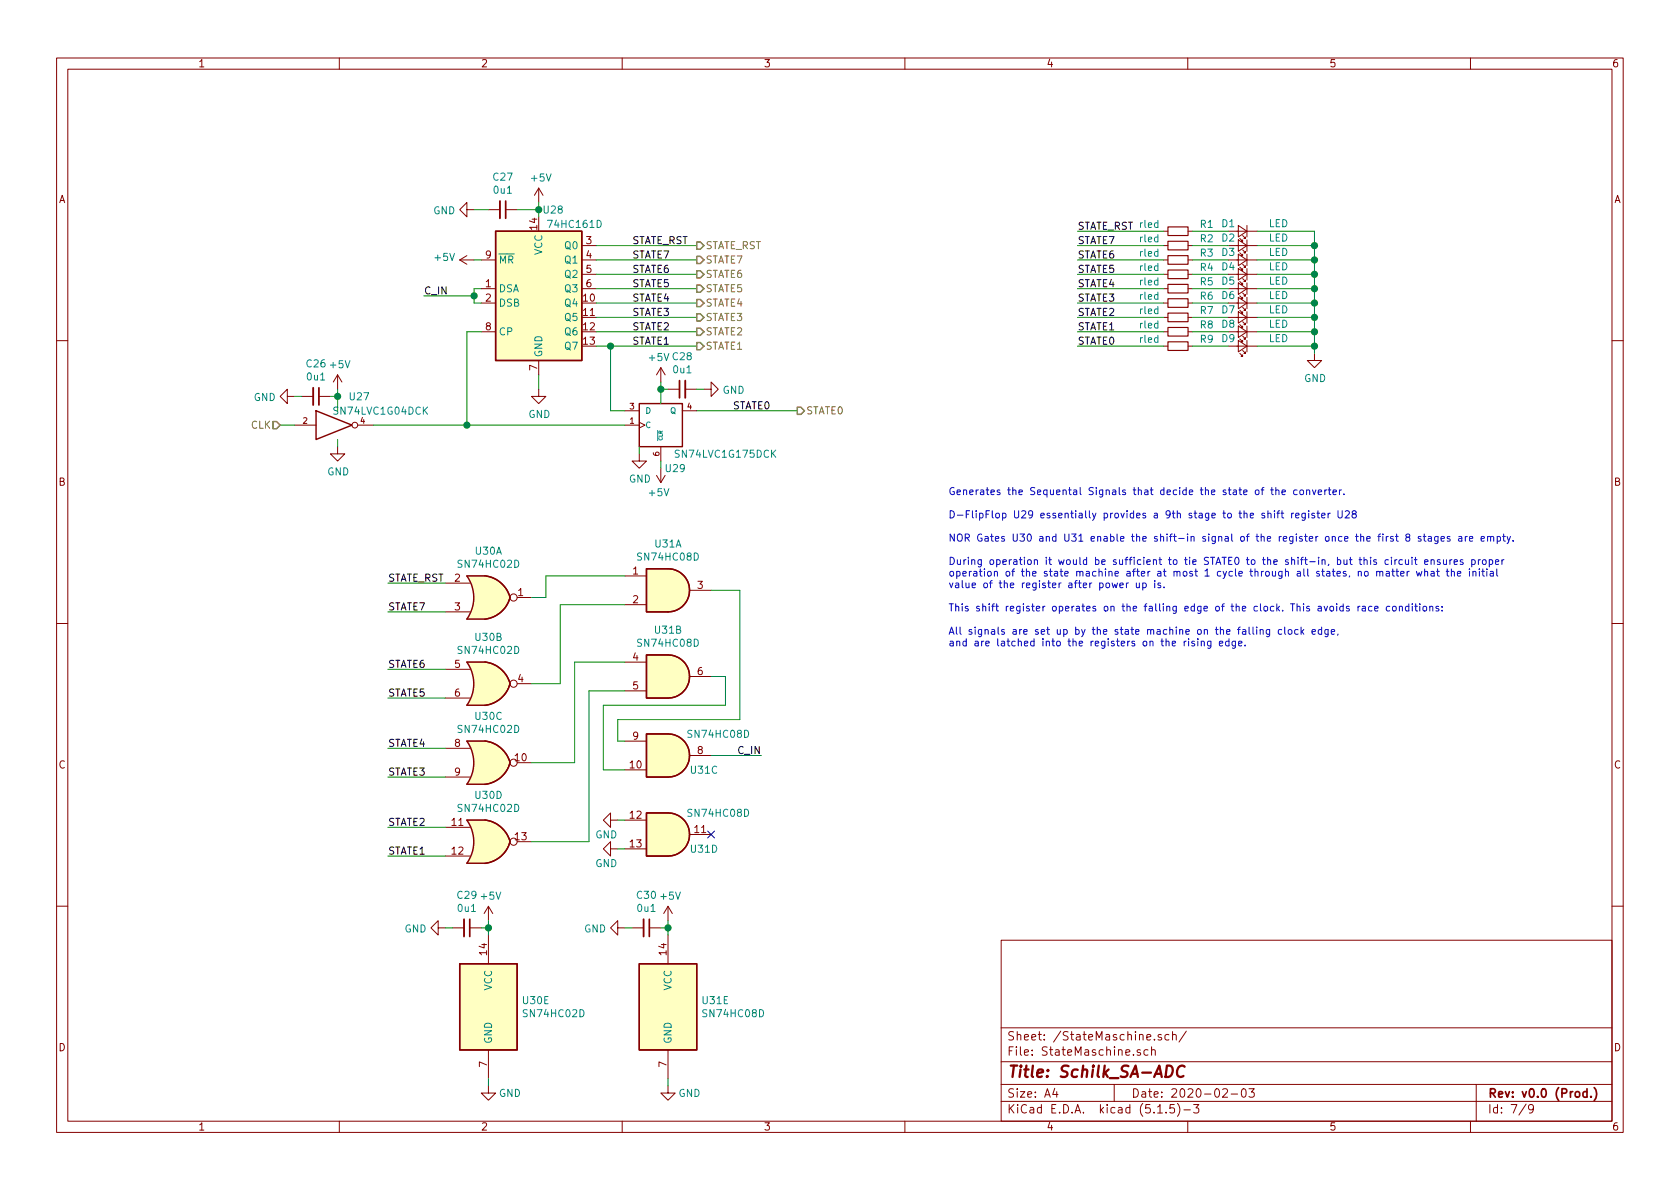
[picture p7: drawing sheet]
EESchema Schematic File Version 4
EELAYER 30 0
EELAYER END
$Descr A4 11693 8268
encoding utf-8
Sheet 7 9
Title "Schilk_SA-ADC"
Date "2020-02-03"
Rev "v0.0 (Prod.)"
Comp ""
Comment1 ""
Comment2 ""
Comment3 ""
Comment4 ""
$EndDescr
Text HLabel 1950 2950 0    50   Input ~ 0
CLK
Text Label 7500 2400 0    50   ~ 0
STATE0
Text Label 7500 2300 0    50   ~ 0
STATE1
Text Label 7500 2200 0    50   ~ 0
STATE2
Text Label 7500 2100 0    50   ~ 0
STATE3
Text Label 7500 2000 0    50   ~ 0
STATE4
Text Label 7500 1900 0    50   ~ 0
STATE5
Text Label 7500 1800 0    50   ~ 0
STATE6
Text Label 7500 1700 0    50   ~ 0
STATE7
$Comp
L Device:R_Small R?
U 1 1
P 8200 1600
AR Path="/5E359009/5E406D9D" Ref="R?"  Part="1" 
AR Path="/5E356A03/5E406D9D" Ref="R1"  Part="1" 
F 0 "R1" V 8150 1800 50  0000 C CNN
F 1 "rled" V 8150 1400 50  0000 C CNN
F 2 "Resistor_SMD:R_0603_1608Metric" H 8200 1600 50  0001 C CNN
F 3 "~" H 8200 1600 50  0001 C CNN
	1    8200 1600
	0    1    1    0   
$EndComp
$Comp
L Device:LED_Small D?
U 1 1
P 8650 1600
AR Path="/5E359009/5E406DA3" Ref="D?"  Part="1" 
AR Path="/5E356A03/5E406DA3" Ref="D1"  Part="1" 
F 0 "D1" H 8750 1550 50  0000 C CNN
F 1 "LED" H 8400 1550 50  0000 C CNN
F 2 "LED_SMD:LED_0603_1608Metric" V 8650 1600 50  0001 C CNN
F 3 "~" V 8650 1600 50  0001 C CNN
	1    8650 1600
	-1   0    0    1   
$EndComp
Wire Wire Line
	8550 1600 8300 1600
$Comp
L Device:R_Small R?
U 1 1
P 8200 1700
AR Path="/5E359009/5E406DAA" Ref="R?"  Part="1" 
AR Path="/5E356A03/5E406DAA" Ref="R2"  Part="1" 
F 0 "R2" V 8150 1900 50  0000 C CNN
F 1 "rled" V 8150 1500 50  0000 C CNN
F 2 "Resistor_SMD:R_0603_1608Metric" H 8200 1700 50  0001 C CNN
F 3 "~" H 8200 1700 50  0001 C CNN
	1    8200 1700
	0    1    1    0   
$EndComp
$Comp
L Device:LED_Small D?
U 1 1
P 8650 1700
AR Path="/5E359009/5E406DB0" Ref="D?"  Part="1" 
AR Path="/5E356A03/5E406DB0" Ref="D2"  Part="1" 
F 0 "D2" H 8750 1650 50  0000 C CNN
F 1 "LED" H 8400 1650 50  0000 C CNN
F 2 "LED_SMD:LED_0603_1608Metric" V 8650 1700 50  0001 C CNN
F 3 "~" V 8650 1700 50  0001 C CNN
	1    8650 1700
	-1   0    0    1   
$EndComp
Wire Wire Line
	8550 1700 8300 1700
$Comp
L Device:R_Small R?
U 1 1
P 8200 1800
AR Path="/5E359009/5E406DB7" Ref="R?"  Part="1" 
AR Path="/5E356A03/5E406DB7" Ref="R3"  Part="1" 
F 0 "R3" V 8150 2000 50  0000 C CNN
F 1 "rled" V 8150 1600 50  0000 C CNN
F 2 "Resistor_SMD:R_0603_1608Metric" H 8200 1800 50  0001 C CNN
F 3 "~" H 8200 1800 50  0001 C CNN
	1    8200 1800
	0    1    1    0   
$EndComp
$Comp
L Device:LED_Small D?
U 1 1
P 8650 1800
AR Path="/5E359009/5E406DBD" Ref="D?"  Part="1" 
AR Path="/5E356A03/5E406DBD" Ref="D3"  Part="1" 
F 0 "D3" H 8750 1750 50  0000 C CNN
F 1 "LED" H 8400 1750 50  0000 C CNN
F 2 "LED_SMD:LED_0603_1608Metric" V 8650 1800 50  0001 C CNN
F 3 "~" V 8650 1800 50  0001 C CNN
	1    8650 1800
	-1   0    0    1   
$EndComp
Wire Wire Line
	8550 1800 8300 1800
$Comp
L Device:R_Small R?
U 1 1
P 8200 1900
AR Path="/5E359009/5E406DC4" Ref="R?"  Part="1" 
AR Path="/5E356A03/5E406DC4" Ref="R4"  Part="1" 
F 0 "R4" V 8150 2100 50  0000 C CNN
F 1 "rled" V 8150 1700 50  0000 C CNN
F 2 "Resistor_SMD:R_0603_1608Metric" H 8200 1900 50  0001 C CNN
F 3 "~" H 8200 1900 50  0001 C CNN
	1    8200 1900
	0    1    1    0   
$EndComp
$Comp
L Device:LED_Small D?
U 1 1
P 8650 1900
AR Path="/5E359009/5E406DCA" Ref="D?"  Part="1" 
AR Path="/5E356A03/5E406DCA" Ref="D4"  Part="1" 
F 0 "D4" H 8750 1850 50  0000 C CNN
F 1 "LED" H 8400 1850 50  0000 C CNN
F 2 "LED_SMD:LED_0603_1608Metric" V 8650 1900 50  0001 C CNN
F 3 "~" V 8650 1900 50  0001 C CNN
	1    8650 1900
	-1   0    0    1   
$EndComp
Wire Wire Line
	8550 1900 8300 1900
$Comp
L Device:R_Small R?
U 1 1
P 8200 2000
AR Path="/5E359009/5E406DD1" Ref="R?"  Part="1" 
AR Path="/5E356A03/5E406DD1" Ref="R5"  Part="1" 
F 0 "R5" V 8150 2200 50  0000 C CNN
F 1 "rled" V 8150 1800 50  0000 C CNN
F 2 "Resistor_SMD:R_0603_1608Metric" H 8200 2000 50  0001 C CNN
F 3 "~" H 8200 2000 50  0001 C CNN
	1    8200 2000
	0    1    1    0   
$EndComp
$Comp
L Device:LED_Small D?
U 1 1
P 8650 2000
AR Path="/5E359009/5E406DD7" Ref="D?"  Part="1" 
AR Path="/5E356A03/5E406DD7" Ref="D5"  Part="1" 
F 0 "D5" H 8750 1950 50  0000 C CNN
F 1 "LED" H 8400 1950 50  0000 C CNN
F 2 "LED_SMD:LED_0603_1608Metric" V 8650 2000 50  0001 C CNN
F 3 "~" V 8650 2000 50  0001 C CNN
	1    8650 2000
	-1   0    0    1   
$EndComp
Wire Wire Line
	8550 2000 8300 2000
$Comp
L Device:R_Small R?
U 1 1
P 8200 2100
AR Path="/5E359009/5E406DDE" Ref="R?"  Part="1" 
AR Path="/5E356A03/5E406DDE" Ref="R6"  Part="1" 
F 0 "R6" V 8150 2300 50  0000 C CNN
F 1 "rled" V 8150 1900 50  0000 C CNN
F 2 "Resistor_SMD:R_0603_1608Metric" H 8200 2100 50  0001 C CNN
F 3 "~" H 8200 2100 50  0001 C CNN
	1    8200 2100
	0    1    1    0   
$EndComp
$Comp
L Device:LED_Small D?
U 1 1
P 8650 2100
AR Path="/5E359009/5E406DE4" Ref="D?"  Part="1" 
AR Path="/5E356A03/5E406DE4" Ref="D6"  Part="1" 
F 0 "D6" H 8750 2050 50  0000 C CNN
F 1 "LED" H 8400 2050 50  0000 C CNN
F 2 "LED_SMD:LED_0603_1608Metric" V 8650 2100 50  0001 C CNN
F 3 "~" V 8650 2100 50  0001 C CNN
	1    8650 2100
	-1   0    0    1   
$EndComp
Wire Wire Line
	8550 2100 8300 2100
$Comp
L Device:R_Small R?
U 1 1
P 8200 2200
AR Path="/5E359009/5E406DEB" Ref="R?"  Part="1" 
AR Path="/5E356A03/5E406DEB" Ref="R7"  Part="1" 
F 0 "R7" V 8150 2400 50  0000 C CNN
F 1 "rled" V 8150 2000 50  0000 C CNN
F 2 "Resistor_SMD:R_0603_1608Metric" H 8200 2200 50  0001 C CNN
F 3 "~" H 8200 2200 50  0001 C CNN
	1    8200 2200
	0    1    1    0   
$EndComp
$Comp
L Device:LED_Small D?
U 1 1
P 8650 2200
AR Path="/5E359009/5E406DF1" Ref="D?"  Part="1" 
AR Path="/5E356A03/5E406DF1" Ref="D7"  Part="1" 
F 0 "D7" H 8750 2150 50  0000 C CNN
F 1 "LED" H 8400 2150 50  0000 C CNN
F 2 "LED_SMD:LED_0603_1608Metric" V 8650 2200 50  0001 C CNN
F 3 "~" V 8650 2200 50  0001 C CNN
	1    8650 2200
	-1   0    0    1   
$EndComp
Wire Wire Line
	8550 2200 8300 2200
$Comp
L Device:R_Small R?
U 1 1
P 8200 2300
AR Path="/5E359009/5E406DF8" Ref="R?"  Part="1" 
AR Path="/5E356A03/5E406DF8" Ref="R8"  Part="1" 
F 0 "R8" V 8150 2500 50  0000 C CNN
F 1 "rled" V 8150 2100 50  0000 C CNN
F 2 "Resistor_SMD:R_0603_1608Metric" H 8200 2300 50  0001 C CNN
F 3 "~" H 8200 2300 50  0001 C CNN
	1    8200 2300
	0    1    1    0   
$EndComp
$Comp
L Device:LED_Small D?
U 1 1
P 8650 2300
AR Path="/5E359009/5E406DFE" Ref="D?"  Part="1" 
AR Path="/5E356A03/5E406DFE" Ref="D8"  Part="1" 
F 0 "D8" H 8750 2250 50  0000 C CNN
F 1 "LED" H 8400 2250 50  0000 C CNN
F 2 "LED_SMD:LED_0603_1608Metric" V 8650 2300 50  0001 C CNN
F 3 "~" V 8650 2300 50  0001 C CNN
	1    8650 2300
	-1   0    0    1   
$EndComp
Wire Wire Line
	8550 2300 8300 2300
Wire Wire Line
	8750 1600 9150 1600
Wire Wire Line
	8750 1700 9150 1700
Wire Wire Line
	8750 1800 9150 1800
Wire Wire Line
	8750 1900 9150 1900
Wire Wire Line
	8750 2000 9150 2000
Wire Wire Line
	8750 2100 9150 2100
Wire Wire Line
	8750 2200 9150 2200
Wire Wire Line
	8750 2300 9150 2300
$Comp
L Device:R_Small R?
U 1 1
P 8200 2400
AR Path="/5E359009/5E41173C" Ref="R?"  Part="1" 
AR Path="/5E356A03/5E41173C" Ref="R9"  Part="1" 
F 0 "R9" V 8150 2600 50  0000 C CNN
F 1 "rled" V 8150 2200 50  0000 C CNN
F 2 "Resistor_SMD:R_0603_1608Metric" H 8200 2400 50  0001 C CNN
F 3 "~" H 8200 2400 50  0001 C CNN
	1    8200 2400
	0    1    1    0   
$EndComp
$Comp
L Device:LED_Small D?
U 1 1
P 8650 2400
AR Path="/5E359009/5E411742" Ref="D?"  Part="1" 
AR Path="/5E356A03/5E411742" Ref="D9"  Part="1" 
F 0 "D9" H 8750 2350 50  0000 C CNN
F 1 "LED" H 8400 2350 50  0000 C CNN
F 2 "LED_SMD:LED_0603_1608Metric" V 8650 2400 50  0001 C CNN
F 3 "~" V 8650 2400 50  0001 C CNN
	1    8650 2400
	-1   0    0    1   
$EndComp
Wire Wire Line
	8550 2400 8300 2400
Wire Wire Line
	8750 2400 9150 2400
Wire Wire Line
	7500 2400 8100 2400
Wire Wire Line
	7500 2300 8100 2300
Wire Wire Line
	7500 2200 8100 2200
Wire Wire Line
	7500 2100 8100 2100
Wire Wire Line
	7500 2000 8100 2000
Wire Wire Line
	7500 1900 8100 1900
Wire Wire Line
	7500 1800 8100 1800
Wire Wire Line
	7500 1700 8100 1700
Wire Wire Line
	9150 1600 9150 1700
Wire Wire Line
	9150 1700 9150 1800
Connection ~ 9150 1700
Connection ~ 9150 1800
Wire Wire Line
	9150 1800 9150 1900
Connection ~ 9150 1900
Wire Wire Line
	9150 1900 9150 2000
Connection ~ 9150 2000
Wire Wire Line
	9150 2000 9150 2100
Connection ~ 9150 2100
Wire Wire Line
	9150 2100 9150 2200
Connection ~ 9150 2200
Wire Wire Line
	9150 2200 9150 2300
Wire Wire Line
	9150 2300 9150 2400
Connection ~ 9150 2300
Connection ~ 9150 2400
$Comp
L power:GND #PWR0168
U 1 1
P 9150 2450
F 0 "#PWR0168" H 9150 2200 50  0001 C CNN
F 1 "GND" H 9155 2277 50  0000 C CNN
F 2 "" H 9150 2450 50  0001 C CNN
F 3 "" H 9150 2450 50  0001 C CNN
	1    9150 2450
	1    0    0    -1  
$EndComp
$Comp
L 74xx:74HC164 U28
U 1 1
P 3750 2000
F 0 "U28" H 3850 2550 50  0000 C CNN
F 1 "74HC161D" H 4000 2450 50  0000 C CNN
F 2 "Package_SO:SOIC-14_3.9x8.7mm_P1.27mm" H 4650 1700 50  0001 C CNN
F 3 "https://assets.nexperia.com/documents/data-sheet/74HC_HCT164.pdf" H 4650 1700 50  0001 C CNN
	1    3750 2000
	1    0    0    -1  
$EndComp
$Comp
L power:+5V #PWR0148
U 1 1
P 3750 1400
F 0 "#PWR0148" H 3750 1250 50  0001 C CNN
F 1 "+5V" H 3765 1573 50  0000 C CNN
F 2 "" H 3750 1400 50  0001 C CNN
F 3 "" H 3750 1400 50  0001 C CNN
	1    3750 1400
	1    0    0    -1  
$EndComp
Wire Wire Line
	3750 1400 3750 1450
$Comp
L Device:C_Small C27
U 1 1
P 3500 1450
F 0 "C27" V 3271 1450 50  0000 C CNN
F 1 "0u1" V 3362 1450 50  0000 C CNN
F 2 "Capacitor_SMD:C_0603_1608Metric" H 3500 1450 50  0001 C CNN
F 3 "~" H 3500 1450 50  0001 C CNN
	1    3500 1450
	0    1    1    0   
$EndComp
$Comp
L power:GND #PWR0149
U 1 1
P 3750 2700
F 0 "#PWR0149" H 3750 2450 50  0001 C CNN
F 1 "GND" H 3755 2527 50  0000 C CNN
F 2 "" H 3750 2700 50  0001 C CNN
F 3 "" H 3750 2700 50  0001 C CNN
	1    3750 2700
	1    0    0    -1  
$EndComp
Wire Wire Line
	3750 2700 3750 2600
$Comp
L power:GND #PWR0150
U 1 1
P 3300 1450
F 0 "#PWR0150" H 3300 1200 50  0001 C CNN
F 1 "GND" V 3305 1322 50  0000 R CNN
F 2 "" H 3300 1450 50  0001 C CNN
F 3 "" H 3300 1450 50  0001 C CNN
	1    3300 1450
	0    1    1    0   
$EndComp
Wire Wire Line
	3300 1450 3400 1450
Wire Wire Line
	3600 1450 3750 1450
Connection ~ 3750 1450
Wire Wire Line
	3750 1450 3750 1500
Wire Wire Line
	1950 2950 2050 2950
$Comp
L power:+5V #PWR0151
U 1 1
P 3300 1800
F 0 "#PWR0151" H 3300 1650 50  0001 C CNN
F 1 "+5V" V 3315 1928 50  0000 L CNN
F 2 "" H 3300 1800 50  0001 C CNN
F 3 "" H 3300 1800 50  0001 C CNN
	1    3300 1800
	0    -1   -1   0   
$EndComp
Wire Wire Line
	3300 1800 3350 1800
$Comp
L 74xGxx:74LVC1G175 U29
U 1 1
P 4600 2950
F 0 "U29" H 4700 2650 50  0000 C CNN
F 1 "SN74LVC1G175DCK" H 5050 2750 50  0000 C CNN
F 2 "Package_TO_SOT_SMD:SOT-363_SC-70-6" H 4600 2950 50  0001 C CNN
F 3 "http://www.ti.com/lit/sg/scyt129e/scyt129e.pdf" H 4600 2950 50  0001 C CNN
	1    4600 2950
	1    0    0    -1  
$EndComp
Wire Wire Line
	4350 2850 4250 2850
Wire Wire Line
	4250 2850 4250 2400
Wire Wire Line
	4250 2400 4150 2400
$Comp
L power:+5V #PWR0152
U 1 1
P 4600 3250
F 0 "#PWR0152" H 4600 3100 50  0001 C CNN
F 1 "+5V" H 4615 3423 50  0000 C CNN
F 2 "" H 4600 3250 50  0001 C CNN
F 3 "" H 4600 3250 50  0001 C CNN
	1    4600 3250
	-1   0    0    1   
$EndComp
Wire Wire Line
	4600 3250 4600 3200
Wire Wire Line
	3350 2300 3250 2300
Wire Wire Line
	3250 2300 3250 2950
Wire Wire Line
	3250 2950 4350 2950
$Comp
L 74xGxx:74LVC1G04 U27
U 1 1
P 2350 2950
F 0 "U27" H 2500 3150 50  0000 C CNN
F 1 "SN74LVC1G04DCK" H 2650 3050 50  0000 C CNN
F 2 "Package_TO_SOT_SMD:SOT-353_SC-70-5" H 2350 2950 50  0001 C CNN
F 3 "http://www.ti.com/lit/sg/scyt129e/scyt129e.pdf" H 2350 2950 50  0001 C CNN
	1    2350 2950
	1    0    0    -1  
$EndComp
$Comp
L power:GND #PWR0153
U 1 1
P 2350 3100
F 0 "#PWR0153" H 2350 2850 50  0001 C CNN
F 1 "GND" H 2355 2927 50  0000 C CNN
F 2 "" H 2350 3100 50  0001 C CNN
F 3 "" H 2350 3100 50  0001 C CNN
	1    2350 3100
	1    0    0    -1  
$EndComp
Wire Wire Line
	2350 3050 2350 3100
$Comp
L Device:C_Small C26
U 1 1
P 2200 2750
F 0 "C26" V 1971 2750 50  0000 C CNN
F 1 "0u1" V 2062 2750 50  0000 C CNN
F 2 "Capacitor_SMD:C_0603_1608Metric" H 2200 2750 50  0001 C CNN
F 3 "~" H 2200 2750 50  0001 C CNN
	1    2200 2750
	0    1    1    0   
$EndComp
$Comp
L power:GND #PWR0154
U 1 1
P 2050 2750
F 0 "#PWR0154" H 2050 2500 50  0001 C CNN
F 1 "GND" V 2055 2622 50  0000 R CNN
F 2 "" H 2050 2750 50  0001 C CNN
F 3 "" H 2050 2750 50  0001 C CNN
	1    2050 2750
	0    1    1    0   
$EndComp
$Comp
L power:+5V #PWR0155
U 1 1
P 2350 2700
F 0 "#PWR0155" H 2350 2550 50  0001 C CNN
F 1 "+5V" H 2365 2873 50  0000 C CNN
F 2 "" H 2350 2700 50  0001 C CNN
F 3 "" H 2350 2700 50  0001 C CNN
	1    2350 2700
	1    0    0    -1  
$EndComp
Wire Wire Line
	2350 2700 2350 2750
Wire Wire Line
	2350 2750 2300 2750
Wire Wire Line
	2100 2750 2050 2750
Wire Wire Line
	2350 2750 2350 2850
Connection ~ 2350 2750
Wire Wire Line
	2600 2950 3250 2950
Connection ~ 3250 2950
$Comp
L power:GND #PWR0156
U 1 1
P 4450 3150
F 0 "#PWR0156" H 4450 2900 50  0001 C CNN
F 1 "GND" H 4455 2977 50  0000 C CNN
F 2 "" H 4450 3150 50  0001 C CNN
F 3 "" H 4450 3150 50  0001 C CNN
	1    4450 3150
	1    0    0    -1  
$EndComp
Wire Wire Line
	4450 3150 4450 3100
$Comp
L Device:C_Small C28
U 1 1
P 4750 2700
F 0 "C28" V 4521 2700 50  0000 C CNN
F 1 "0u1" V 4612 2700 50  0000 C CNN
F 2 "Capacitor_SMD:C_0603_1608Metric" H 4750 2700 50  0001 C CNN
F 3 "~" H 4750 2700 50  0001 C CNN
	1    4750 2700
	0    -1   1    0   
$EndComp
$Comp
L power:GND #PWR0157
U 1 1
P 4900 2700
F 0 "#PWR0157" H 4900 2450 50  0001 C CNN
F 1 "GND" V 4905 2572 50  0000 R CNN
F 2 "" H 4900 2700 50  0001 C CNN
F 3 "" H 4900 2700 50  0001 C CNN
	1    4900 2700
	0    -1   1    0   
$EndComp
$Comp
L power:+5V #PWR0158
U 1 1
P 4600 2650
F 0 "#PWR0158" H 4600 2500 50  0001 C CNN
F 1 "+5V" H 4615 2823 50  0000 C CNN
F 2 "" H 4600 2650 50  0001 C CNN
F 3 "" H 4600 2650 50  0001 C CNN
	1    4600 2650
	-1   0    0    -1  
$EndComp
Wire Wire Line
	4600 2650 4600 2700
Wire Wire Line
	4600 2700 4650 2700
Wire Wire Line
	4850 2700 4900 2700
Wire Wire Line
	4600 2700 4600 2800
Connection ~ 4600 2700
Wire Wire Line
	9150 2400 9150 2450
Text Label 4400 2400 0    50   ~ 0
STATE1
Text Label 4400 2300 0    50   ~ 0
STATE2
Text Label 4400 2200 0    50   ~ 0
STATE3
Text Label 4400 2100 0    50   ~ 0
STATE4
Text Label 4400 2000 0    50   ~ 0
STATE5
Text Label 4400 1900 0    50   ~ 0
STATE6
Text Label 4400 1800 0    50   ~ 0
STATE7
Text Label 4400 1700 0    50   ~ 0
STATE_RST
Text HLabel 4850 1700 2    50   Output ~ 0
STATE_RST
Wire Wire Line
	4150 1700 4850 1700
Wire Wire Line
	4150 2300 4850 2300
Wire Wire Line
	4150 2200 4850 2200
Wire Wire Line
	4150 2100 4850 2100
Wire Wire Line
	4150 2000 4850 2000
Text Label 7500 1600 0    50   ~ 0
STATE_RST
Wire Wire Line
	7500 1600 8100 1600
$Comp
L 74xx:74HC02 U30
U 1 1
P 3400 4150
F 0 "U30" H 3400 4475 50  0000 C CNN
F 1 "SN74HC02D" H 3400 4384 50  0000 C CNN
F 2 "Package_SO:SOIC-14_3.9x8.7mm_P1.27mm" H 3400 4150 50  0001 C CNN
F 3 "http://www.ti.com/lit/gpn/sn74hc02" H 3400 4150 50  0001 C CNN
	1    3400 4150
	1    0    0    -1  
$EndComp
$Comp
L 74xx:74HC02 U30
U 2 1
P 3400 4750
F 0 "U30" H 3400 5075 50  0000 C CNN
F 1 "SN74HC02D" H 3400 4984 50  0000 C CNN
F 2 "Package_SO:SOIC-14_3.9x8.7mm_P1.27mm" H 3400 4750 50  0001 C CNN
F 3 "http://www.ti.com/lit/gpn/sn74hc02" H 3400 4750 50  0001 C CNN
	2    3400 4750
	1    0    0    -1  
$EndComp
$Comp
L 74xx:74HC02 U30
U 3 1
P 3400 5300
F 0 "U30" H 3400 5625 50  0000 C CNN
F 1 "SN74HC02D" H 3400 5534 50  0000 C CNN
F 2 "Package_SO:SOIC-14_3.9x8.7mm_P1.27mm" H 3400 5300 50  0001 C CNN
F 3 "http://www.ti.com/lit/gpn/sn74hc02" H 3400 5300 50  0001 C CNN
	3    3400 5300
	1    0    0    -1  
$EndComp
$Comp
L 74xx:74HC02 U30
U 4 1
P 3400 5850
F 0 "U30" H 3400 6175 50  0000 C CNN
F 1 "SN74HC02D" H 3400 6084 50  0000 C CNN
F 2 "Package_SO:SOIC-14_3.9x8.7mm_P1.27mm" H 3400 5850 50  0001 C CNN
F 3 "http://www.ti.com/lit/gpn/sn74hc02" H 3400 5850 50  0001 C CNN
	4    3400 5850
	1    0    0    -1  
$EndComp
$Comp
L power:+5V #PWR0183
U 1 1
P 3400 6400
F 0 "#PWR0183" H 3400 6250 50  0001 C CNN
F 1 "+5V" H 3415 6573 50  0000 C CNN
F 2 "" H 3400 6400 50  0001 C CNN
F 3 "" H 3400 6400 50  0001 C CNN
	1    3400 6400
	1    0    0    -1  
$EndComp
Wire Wire Line
	3400 6400 3400 6450
$Comp
L Device:C_Small C29
U 1 1
P 3250 6450
F 0 "C29" V 3021 6450 50  0000 C CNN
F 1 "0u1" V 3112 6450 50  0000 C CNN
F 2 "Capacitor_SMD:C_0603_1608Metric" H 3250 6450 50  0001 C CNN
F 3 "~" H 3250 6450 50  0001 C CNN
	1    3250 6450
	0    1    1    0   
$EndComp
$Comp
L power:GND #PWR0184
U 1 1
P 3100 6450
F 0 "#PWR0184" H 3100 6200 50  0001 C CNN
F 1 "GND" V 3105 6322 50  0000 R CNN
F 2 "" H 3100 6450 50  0001 C CNN
F 3 "" H 3100 6450 50  0001 C CNN
	1    3100 6450
	0    1    1    0   
$EndComp
$Comp
L 74xx:74HC02 U30
U 5 1
P 3400 7000
F 0 "U30" H 3630 7046 50  0000 L CNN
F 1 "SN74HC02D" H 3630 6955 50  0000 L CNN
F 2 "Package_SO:SOIC-14_3.9x8.7mm_P1.27mm" H 3400 7000 50  0001 C CNN
F 3 "http://www.ti.com/lit/gpn/sn74hc02" H 3400 7000 50  0001 C CNN
	5    3400 7000
	1    0    0    -1  
$EndComp
Wire Wire Line
	3100 6450 3150 6450
Wire Wire Line
	3350 6450 3400 6450
Connection ~ 3400 6450
Wire Wire Line
	3400 6450 3400 6500
$Comp
L power:GND #PWR0185
U 1 1
P 3400 7550
F 0 "#PWR0185" H 3400 7300 50  0001 C CNN
F 1 "GND" H 3550 7500 50  0000 C CNN
F 2 "" H 3400 7550 50  0001 C CNN
F 3 "" H 3400 7550 50  0001 C CNN
	1    3400 7550
	1    0    0    -1  
$EndComp
Wire Wire Line
	3400 7550 3400 7500
Text Label 2700 4050 0    50   ~ 0
STATE_RST
Wire Wire Line
	2700 4050 3100 4050
$Comp
L 74xx:74LS08 U31
U 1 1
P 4650 4100
F 0 "U31" H 4650 4425 50  0000 C CNN
F 1 "SN74HC08D" H 4650 4334 50  0000 C CNN
F 2 "Package_SO:SOIC-14_3.9x8.7mm_P1.27mm" H 4650 4100 50  0001 C CNN
F 3 "http://www.ti.com/lit/gpn/sn74hc02" H 4650 4100 50  0001 C CNN
	1    4650 4100
	1    0    0    -1  
$EndComp
$Comp
L 74xx:74LS08 U31
U 2 1
P 4650 4700
F 0 "U31" H 4650 5025 50  0000 C CNN
F 1 "SN74HC08D" H 4650 4934 50  0000 C CNN
F 2 "Package_SO:SOIC-14_3.9x8.7mm_P1.27mm" H 4650 4700 50  0001 C CNN
F 3 "http://www.ti.com/lit/gpn/sn74hc02" H 4650 4700 50  0001 C CNN
	2    4650 4700
	1    0    0    -1  
$EndComp
$Comp
L 74xx:74LS08 U31
U 3 1
P 4650 5250
F 0 "U31" H 4900 5150 50  0000 C CNN
F 1 "SN74HC08D" H 5000 5400 50  0000 C CNN
F 2 "Package_SO:SOIC-14_3.9x8.7mm_P1.27mm" H 4650 5250 50  0001 C CNN
F 3 "http://www.ti.com/lit/gpn/sn74hc02" H 4650 5250 50  0001 C CNN
	3    4650 5250
	1    0    0    -1  
$EndComp
$Comp
L power:+5V #PWR0198
U 1 1
P 4650 6400
F 0 "#PWR0198" H 4650 6250 50  0001 C CNN
F 1 "+5V" H 4665 6573 50  0000 C CNN
F 2 "" H 4650 6400 50  0001 C CNN
F 3 "" H 4650 6400 50  0001 C CNN
	1    4650 6400
	1    0    0    -1  
$EndComp
Wire Wire Line
	4650 6400 4650 6450
$Comp
L Device:C_Small C30
U 1 1
P 4500 6450
F 0 "C30" V 4271 6450 50  0000 C CNN
F 1 "0u1" V 4362 6450 50  0000 C CNN
F 2 "Capacitor_SMD:C_0603_1608Metric" H 4500 6450 50  0001 C CNN
F 3 "~" H 4500 6450 50  0001 C CNN
	1    4500 6450
	0    1    1    0   
$EndComp
$Comp
L power:GND #PWR0199
U 1 1
P 4350 6450
F 0 "#PWR0199" H 4350 6200 50  0001 C CNN
F 1 "GND" V 4355 6322 50  0000 R CNN
F 2 "" H 4350 6450 50  0001 C CNN
F 3 "" H 4350 6450 50  0001 C CNN
	1    4350 6450
	0    1    1    0   
$EndComp
$Comp
L 74xx:74HC02 U31
U 5 1
P 4650 7000
F 0 "U31" H 4880 7046 50  0000 L CNN
F 1 "SN74HC08D" H 4880 6955 50  0000 L CNN
F 2 "Package_SO:SOIC-14_3.9x8.7mm_P1.27mm" H 4650 7000 50  0001 C CNN
F 3 "http://www.ti.com/lit/gpn/sn74hc02" H 4650 7000 50  0001 C CNN
	5    4650 7000
	1    0    0    -1  
$EndComp
Wire Wire Line
	4350 6450 4400 6450
Wire Wire Line
	4600 6450 4650 6450
Connection ~ 4650 6450
Wire Wire Line
	4650 6450 4650 6500
$Comp
L power:GND #PWR0200
U 1 1
P 4650 7550
F 0 "#PWR0200" H 4650 7300 50  0001 C CNN
F 1 "GND" H 4800 7500 50  0000 C CNN
F 2 "" H 4650 7550 50  0001 C CNN
F 3 "" H 4650 7550 50  0001 C CNN
	1    4650 7550
	1    0    0    -1  
$EndComp
Wire Wire Line
	4650 7550 4650 7500
Wire Wire Line
	3700 4150 3800 4150
Wire Wire Line
	3800 4150 3800 4000
Wire Wire Line
	3800 4000 4350 4000
Wire Wire Line
	4350 4200 3900 4200
Wire Wire Line
	3900 4200 3900 4750
Wire Wire Line
	3900 4750 3700 4750
Wire Wire Line
	3700 5300 4000 5300
Wire Wire Line
	4000 5300 4000 4600
Wire Wire Line
	4000 4600 4350 4600
Wire Wire Line
	4350 4800 4100 4800
Wire Wire Line
	4100 4800 4100 5850
Wire Wire Line
	4100 5850 3700 5850
Wire Wire Line
	4950 4700 5050 4700
Wire Wire Line
	5050 4700 5050 4900
Wire Wire Line
	5050 4900 4200 4900
Wire Wire Line
	4200 4900 4200 5350
Wire Wire Line
	4200 5350 4350 5350
Wire Wire Line
	4350 5150 4300 5150
Wire Wire Line
	4300 5150 4300 5000
Wire Wire Line
	4300 5000 5150 5000
Wire Wire Line
	5150 5000 5150 4100
Wire Wire Line
	5150 4100 4950 4100
$Comp
L 74xx:74LS08 U31
U 4 1
P 4650 5800
F 0 "U31" H 4900 5700 50  0000 C CNN
F 1 "SN74HC08D" H 5000 5950 50  0000 C CNN
F 2 "Package_SO:SOIC-14_3.9x8.7mm_P1.27mm" H 4650 5800 50  0001 C CNN
F 3 "http://www.ti.com/lit/gpn/sn74hc02" H 4650 5800 50  0001 C CNN
	4    4650 5800
	1    0    0    -1  
$EndComp
NoConn ~ 4950 5800
$Comp
L power:GND #PWR0201
U 1 1
P 4300 5900
F 0 "#PWR0201" H 4300 5650 50  0001 C CNN
F 1 "GND" V 4400 5900 50  0000 R CNN
F 2 "" H 4300 5900 50  0001 C CNN
F 3 "" H 4300 5900 50  0001 C CNN
	1    4300 5900
	0    1    1    0   
$EndComp
$Comp
L power:GND #PWR0202
U 1 1
P 4300 5700
F 0 "#PWR0202" H 4300 5450 50  0001 C CNN
F 1 "GND" V 4400 5700 50  0000 R CNN
F 2 "" H 4300 5700 50  0001 C CNN
F 3 "" H 4300 5700 50  0001 C CNN
	1    4300 5700
	0    1    1    0   
$EndComp
Wire Wire Line
	4300 5700 4350 5700
Wire Wire Line
	4300 5900 4350 5900
Wire Wire Line
	4950 5250 5300 5250
Text Label 5300 5250 2    50   ~ 0
C_IN
Wire Wire Line
	3300 2050 2950 2050
Text Label 2950 2050 0    50   ~ 0
C_IN
Wire Wire Line
	3350 2000 3300 2000
Wire Wire Line
	3300 2000 3300 2050
Wire Wire Line
	3300 2100 3350 2100
Connection ~ 3300 2050
Wire Wire Line
	3300 2050 3300 2100
Text Notes 6600 4500 0    50   ~ 0
Generates the Sequental Signals that decide the state of the converter.\n\nD-FlipFlop U29 essentially provides a 9th stage to the shift register U28\n\nNOR Gates U30 and U31 enable the shift-in signal of the register once the first 8 stages are empty. \n\nDuring operation it would be sufficient to tie STATE0 to the shift-in, but this circuit ensures proper \noperation of the state machine after at most 1 cycle through all states, no matter what the initial\nvalue of the register after power up is.\n\nThis shift register operates on the falling edge of the clock. This avoids race conditions:\n\nAll signals are set up by the state machine on the falling clock edge,\nand are latched into the registers on the rising edge.
Text HLabel 4850 1900 2    50   Output ~ 0
STATE6
Text HLabel 4850 2000 2    50   Output ~ 0
STATE5
Text HLabel 4850 2100 2    50   Output ~ 0
STATE4
Text HLabel 4850 2200 2    50   Output ~ 0
STATE3
Text HLabel 4850 2300 2    50   Output ~ 0
STATE2
Text HLabel 4850 2400 2    50   Output ~ 0
STATE1
Text HLabel 5550 2850 2    50   Output ~ 0
STATE0
Text HLabel 4850 1800 2    50   Output ~ 0
STATE7
Wire Wire Line
	4150 1800 4850 1800
Wire Wire Line
	4150 1900 4850 1900
Wire Wire Line
	4850 2850 5550 2850
Text Label 5100 2850 0    50   ~ 0
STATE0
Connection ~ 4250 2400
Wire Wire Line
	4250 2400 4850 2400
Text Label 2700 5950 0    50   ~ 0
STATE1
Text Label 2700 5750 0    50   ~ 0
STATE2
Text Label 2700 5400 0    50   ~ 0
STATE3
Text Label 2700 5200 0    50   ~ 0
STATE4
Text Label 2700 4850 0    50   ~ 0
STATE5
Text Label 2700 4650 0    50   ~ 0
STATE6
Text Label 2700 4250 0    50   ~ 0
STATE7
Wire Wire Line
	2700 5950 3100 5950
Wire Wire Line
	2700 5750 3100 5750
Wire Wire Line
	2700 5400 3100 5400
Wire Wire Line
	2700 5200 3100 5200
Wire Wire Line
	2700 4850 3100 4850
Wire Wire Line
	2700 4650 3100 4650
Wire Wire Line
	2700 4250 3100 4250
$EndSCHEMATC
